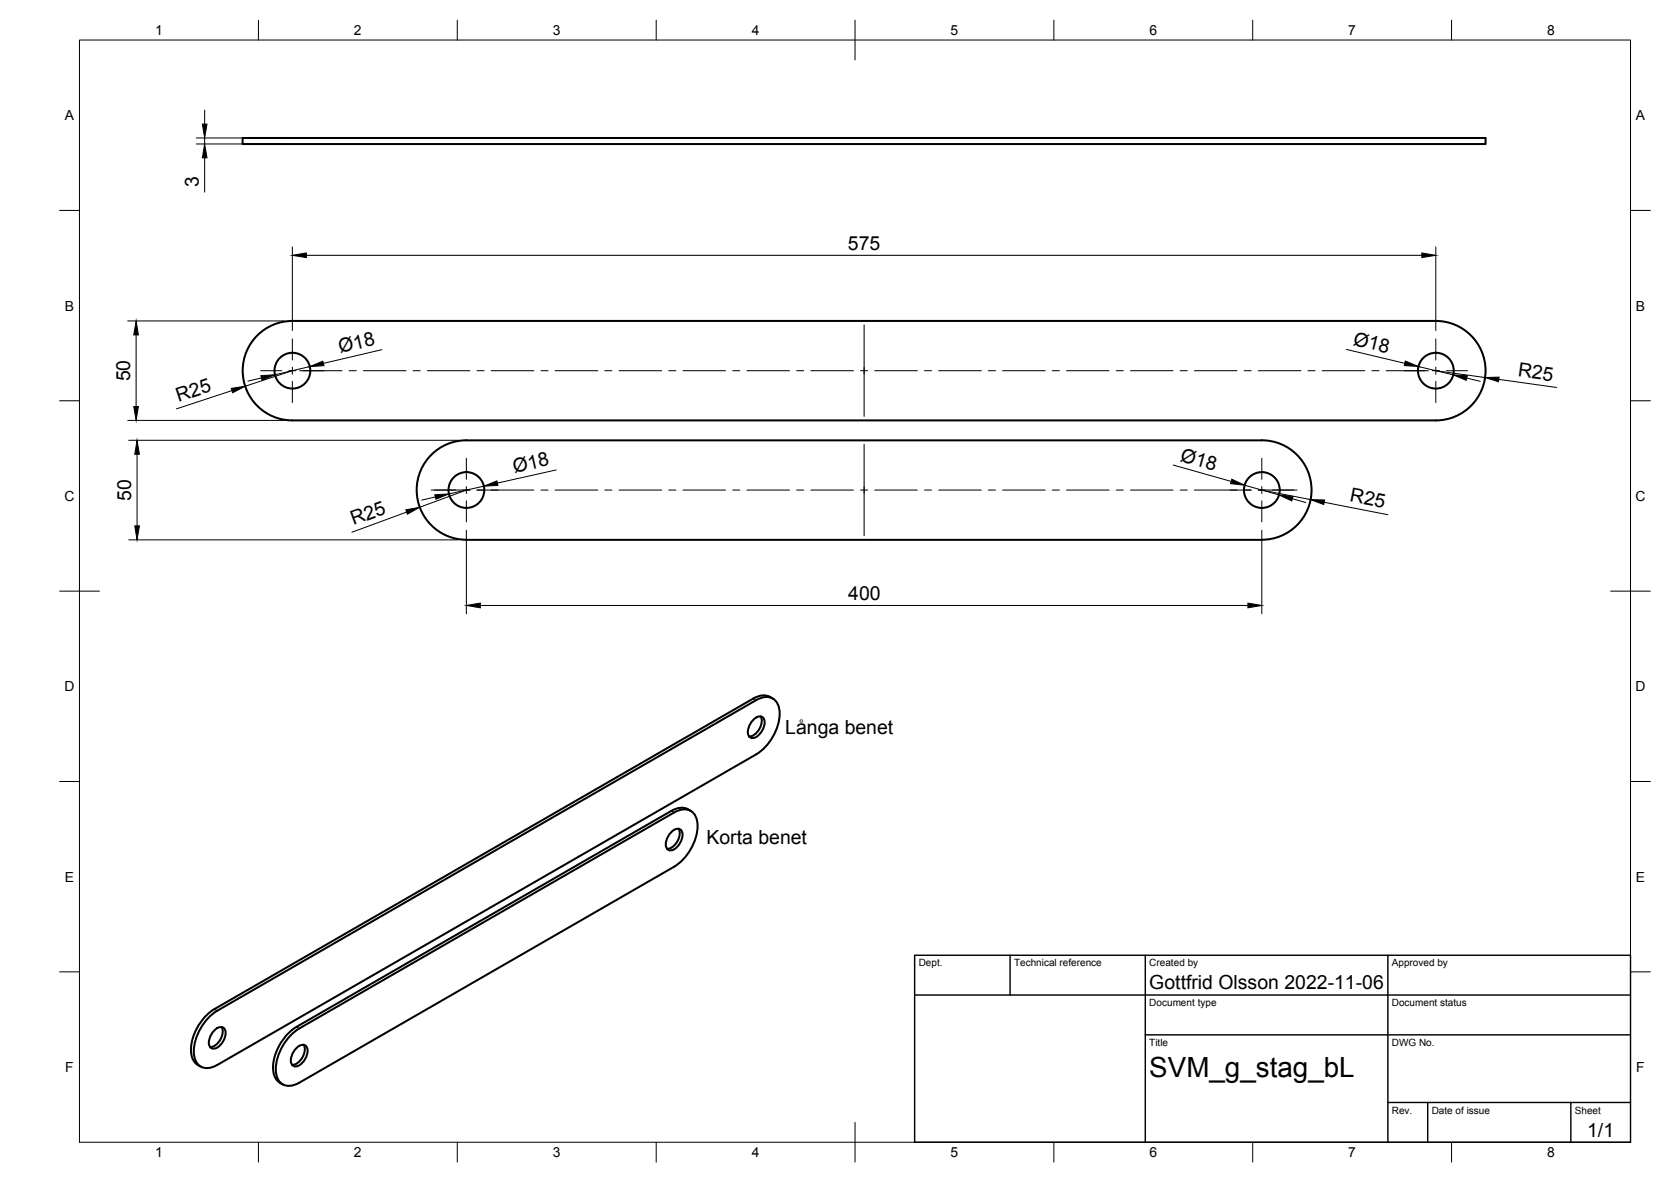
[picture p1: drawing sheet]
<svg xmlns="http://www.w3.org/2000/svg" width="420mm" height="297mm" viewBox="0 0 420 297" stroke-linecap="round" stroke-linejoin="round" font-family="sans-serif">
<!-- layer: Visible -->
<g fill="none" stroke="#000" stroke-width=".51">
<path d="M61 34.7h312.5v1.5h-312.5zM73.5 80.7h287.5a12.5 12.5 0 0 1 12.5 12.5 12.5 12.5 0 0 1-12.5 12.4h-287.5M73.5 80.7a12.5 12.5 0 0 0-12.5 12.5 12.5 12.5 0 0 0 12.5 12.4M117.3 110.7h200M117.3 110.6a12.5 12.5 0 0 0-12.5 12.5 12.5 12.5 0 0 0 12.5 12.5M317.3 110.6a12.5 12.5 0 0 1 12.5 12.5 12.5 12.5 0 0 1-12.5 12.5l-200 .1M189.4 175.5l-135.5 78.1a12.7 12.7 0 0 0-5.8 11.1 3.9 3.9 0 0 0 1.6 2.9M189.4 175.5a4.1 4.1 0 0 1 4.9 0M189.2 181.1a1.8 1.8 0 0 1 2.8-.6 3.9 3.9 0 0 1-2.9 5 1.81 1.81 0 0 1-.8-2.7zM191.2 180a3.9 3.9 0 0 1-2.9 5.1M168.6 209.3a1.8 1.8 0 0 1 2.7-.6 3.9 3.9 0 0 1-2.9 5 1.81 1.81 0 0 1-.8-2.7zM168.8 203.8l-94.3 54.3a12.7 12.7 0 0 0-5.8 11 3.9 3.9 0 0 0 1.7 3"/>
<path d="M169.5 204.2l-94.3 54.3a12.6 12.6 0 0 0-5.8 11.2 3.3 3.3 0 0 0 4.9 2.8l.9-.4M169.5 217.8l-94.3 54.3M169.5 204.2a3.6 3.6 0 0 1 5.2 .6 9.3 9.3 0 0 1-1.3 9.1 11.9 11.9 0 0 1-3.9 3.9M170.6 208.3a3.9 3.9 0 0 1-2.9 5M173 203.4l.7 .4M173 203.4a4.1 4.1 0 0 0-4.2 .4M53.7 259.2a1.8 1.8 0 0 1 2.7-.7 3.9 3.9 0 0 1-2.8 5 1.81 1.81 0 0 1-.9-2.7zM55.7 258.1a3.9 3.9 0 0 1-2.9 5M49.7 267.6l.7 .4M54.6 267.6a3.6 3.6 0 0 1-5.2-.6 9.3 9.3 0 0 1 1.4-9.1 12 12 0 0 1 3.8-3.9l135.6-78.1a3.6 3.6 0 0 1 5.2 .7 9.3 9.3 0 0 1-1.4 9.1 11.9 11.9 0 0 1-3.8 3.9l-135.6 78M70.4 272.1l.7 .4M74.3 263.6a1.8 1.8 0 0 1 2.8-.6 3.9 3.9 0 0 1-2.9 5 1.81 1.81 0 0 1-.9-2.7z"/>
<path d="M76.3 262.6a3.9 3.9 0 0 1-2.9 5"/>
<circle cx="73.5" cy="93.2" r="4.5"/>
<circle cx="361" cy="93.2" r="4.5"/>
<circle cx="117.3" cy="123.1" r="4.5"/>
<circle cx="317.3" cy="123.1" r="4.5"/>
</g>
<!-- layer: Visible Narrow -->
<path d="M189.4 175.5l.7 .4M168.8 203.8l.7 .4M53.9 253.6l.7 .4M74.5 258.1l.7 .4" fill="none" stroke="#000" stroke-width=".25"/>
<!-- layer: Border -->
<g fill="none" stroke="#000" stroke-width=".25">
<path d="M20 10.1h390v276.9h-390zM65 5.1v5M115 5.1v5M165 5.1v5M215 5.1v10M265 5.1v5M315 5.1v5M365 5.1v5M15 52.9h5M410 52.9h5M15 100.7h5M410 100.7h5"/>
<path d="M15 148.6h10M405 148.6h10M15 196.4h5M410 196.4h5M15 244.2h5M410 244.2h5M65 287v5M115 287v5M165 287v5M215 282.1v9.9M265 287v5M315 287v5"/>
<path d="M365 287v5"/>
</g>
<!-- layer: TitleBlock -->
<path d="M230 240.1h180v46.9h-180zM230 250h180M254 240.1v9.9M288 240.1v46.9M349 240.1v46.9M288 260.1h122M349 277.1h61M359 277.1v9.9M395 277.1v9.9" fill="none" stroke="#000" stroke-width=".36"/>
<!-- layer: Dimensions -->
<g fill="none" stroke="#000" stroke-width=".25">
<path d="M49.4 34.7h22M49.4 36.2h22M51.5 27.7v3.5M51.5 34.7v1.5M51.5 39.7v8.6M73.5 62v21.1M77 64.2h280.5M361 62v21.1M32.1 80.7h39.3M34.2 84.2v18M58.3 98.2l-13.9 4.6M65.7 95l-3.4 .8"/>
<path d="M73.5 93.2l-11.8 3.9M77.9 92.1l-8.8 2.1M96 87.9l-14.7 3.4M338.5 87.8l14.7 3.5M356.6 92.1l8.8 2.1M361 93.2l12.4 1.7M368.8 95l3.4 .8M376.9 95.3l14.5 2.1M32.1 105.6h39.3M32.4 110.6h82.8M34.5 114.2v18M139.8 118.1l-14.7 3.3"/>
<path d="M295 116.9l14.6 4.1M32.4 135.7h82.8M102.3 128.7l-13.8 5.1M109.5 124.9l-3.5 .8M117.3 133.3v20.9M117.3 123.2l-11.8 4.3M121.7 122.2l-8.8 1.9M312.9 121.9l8.7 2.5M317.3 123.2l12.2 2.3M317.3 133.3v20.9M325 125.3l3.3 1M333 126.2l16 3.2"/>
<path d="M120.8 152.2h193"/>
</g>
<g fill="#000" stroke="#000" stroke-width=".25">
<path d="M50.9 31.2h1.1l-.5 3.5zM51.5 36.2l.5 3.5h-1.1zM73.5 64.2l3.5-.6v1.1zM357.5 63.6l3.5 .6-3.5 .5zM34.2 80.7l.6 3.5h-1.2zM58.1 97.6l3.6-.5-3.2 1.6zM65.6 94.4l3.5-.2-3.2 1.4zM77.9 92.1l3.3-1.3 .2 1.1zM353.4 90.7l3.2 1.4-3.5-.2zM365.4 94.2l3.5 .2-.2 1.2zM373.4 94.9l3.5-.1-.1 1.1zM33.6 102.2h1.2l-.6 3.4z"/>
<path d="M34.5 110.6l.6 3.6h-1.2zM33.9 132.2h1.2l-.6 3.5zM102 128.1l3.5-.6-3.1 1.7zM109.3 124.3l3.6-.2-3.3 1.4zM121.7 122.2l3.2-1.4 .3 1.2zM309.7 120.4l3.2 1.5-3.5-.4zM321.6 124.4l3.5 .4-.3 1.1zM329.5 125.5l3.6 .2-.3 1.1zM117.3 152.2l3.5-.6v1.1zM313.8 151.6l3.5 .6-3.5 .5z"/>
</g>
<!-- layer: Center Lines -->
<g fill="none" stroke="#000" stroke-width=".25">
<path d="M65.5 93.2h5.3M72.6 93.2h1.8M73.5 85.2v5.3M73.5 92.3v1.8M73.5 95.8v5.4M75.4 93.2h10.6M87.8 93.2h1.8M91.4 93.2h10.7M103.9 93.2h1.7M107.4 93.2h10.8M119.9 93.2h1.8M123.5 93.2h10.7"/>
<path d="M136 93.2h1.8M139.6 93.2h10.7M152.1 93.2h1.8M155.7 93.2h10.7M168.1 93.2h1.8M171.7 93.2h10.7M184.2 93.2h1.8M187.8 93.2h10.7M200.3 93.2h1.8M203.9 93.2h10.7M216.4 93.2h1.8M217.3 81.6v23.1"/>
<path d="M219.9 93.2h10.8M232.5 93.2h1.7M236 93.2h10.7M248.5 93.2h1.8M252.1 93.2h10.7M264.6 93.2h1.8M268.2 93.2h10.7M280.7 93.2h1.7M284.2 93.2h10.8M296.7 93.2h1.8M300.3 93.2h10.7M312.8 93.2h1.8"/>
<path d="M316.4 93.2h10.7M328.9 93.2h1.8M332.5 93.2h10.7M345 93.2h1.8M348.5 93.2h10.7M360.1 93.2h1.8M361 85.2v5.3M361 92.3v1.8M361 95.8v5.4M363.7 93.2h5.3M117.3 115.2v5.3M217.3 111.7v22.9"/>
<path d="M317.3 115.2v5.3M108.4 123.2h9.8M117.3 122.3v1.7M117.3 125.8v5.4M119.9 123.2h14.3M136 123.2h1.8M139.6 123.2h10.7M152.1 123.2h1.8M155.7 123.2h10.7M168.1 123.2h1.8M171.7 123.2h10.7M184.2 123.2h1.8"/>
<path d="M187.8 123.2h10.7M200.3 123.2h1.8M203.9 123.2h10.7M216.4 123.2h1.8M219.9 123.2h10.8M232.5 123.2h1.7M236 123.2h10.7M248.5 123.2h1.8M252.1 123.2h10.7M264.6 123.2h1.8M268.2 123.2h10.7M280.7 123.2h1.7"/>
<path d="M284.2 123.2h10.8M296.7 123.2h1.8M300.3 123.2h14.3M316.4 123.2h9.7M317.3 122.3v1.7M317.3 125.8v5.4"/>
</g>
<text font-size="7" x="289" y="270.6">SVM_g_stag_bL</text>
<g font-size="4.9">
<text x="50" y="47.1" transform="rotate(-90 50 47.1)">3</text>
<text x="213.2" y="62.7">575</text>
<text x="85.5" y="88.8" transform="rotate(-13 85.5 88.8)">Ø18</text>
<text x="340" y="86.6" transform="rotate(13 340 86.6)">Ø18</text>
<text x="32.8" y="95.8" transform="rotate(-90 32.8 95.8)">50</text>
<text x="381.5" y="94.5" transform="rotate(8 381.5 94.5)">R25</text>
<text x="44.9" y="101.1" transform="rotate(-18 44.9 101.1)">R25</text>
<text x="129.3" y="118.9" transform="rotate(-13 129.3 118.9)">Ø18</text>
<text x="296.6" y="115.7" transform="rotate(16 296.6 115.7)">Ø18</text>
<text x="33" y="125.9" transform="rotate(-90 33 125.9)">50</text>
<text x="339.3" y="126" transform="rotate(11 339.3 126)">R25</text>
<text x="88.9" y="132" transform="rotate(-20 88.9 132)">R25</text>
<text x="213.3" y="150.7">400</text>
<text x="197.4" y="184.4">Långa benet</text>
<text x="177.7" y="212.1">Korta benet</text>
<text x="289" y="248.5">Gottfrid Olsson 2022-11-06</text>
<text x="399.1" y="285.7">1/1</text>
</g>
<g font-size="3.5">
<text x="39" y="8.8">1</text>
<text x="89" y="8.8">2</text>
<text x="139" y="8.8">3</text>
<text x="189" y="8.8">4</text>
<text x="239" y="8.8">5</text>
<text x="289" y="8.8">6</text>
<text x="339" y="8.8">7</text>
<text x="389" y="8.8">8</text>
<text x="16.3" y="30.2">A</text>
<text x="411.3" y="30.2">A</text>
<text x="16.3" y="78">B</text>
<text x="411.3" y="78">B</text>
<text x="16.2" y="125.9">C</text>
<text x="411.2" y="125.9">C</text>
<text x="16.2" y="173.7">D</text>
<text x="411.2" y="173.7">D</text>
<text x="16.3" y="221.6">E</text>
<text x="411.3" y="221.6">E</text>
<text x="16.4" y="269.4">F</text>
<text x="411.4" y="269.4">F</text>
<text x="39" y="290.8">1</text>
<text x="89" y="290.8">2</text>
<text x="139" y="290.8">3</text>
<text x="189" y="290.8">4</text>
<text x="239" y="290.8">5</text>
<text x="289" y="290.8">6</text>
<text x="339" y="290.8">7</text>
<text x="389" y="290.8">8</text>
</g>
<g font-size="2.5">
<text x="231" y="242.9">Dept.</text>
<text x="255" y="242.9">Technical reference</text>
<text x="289" y="242.9">Created by</text>
<text x="350" y="242.9">Approved by</text>
<text x="289" y="252.8">Document type</text>
<text x="350" y="252.8">Document status</text>
<text x="289" y="262.9">Title</text>
<text x="350" y="262.9">DWG No.</text>
<text x="350" y="279.9">Rev.</text>
<text x="360" y="279.9">Date of issue</text>
<text x="396" y="279.9">Sheet</text>
</g>
</svg>
